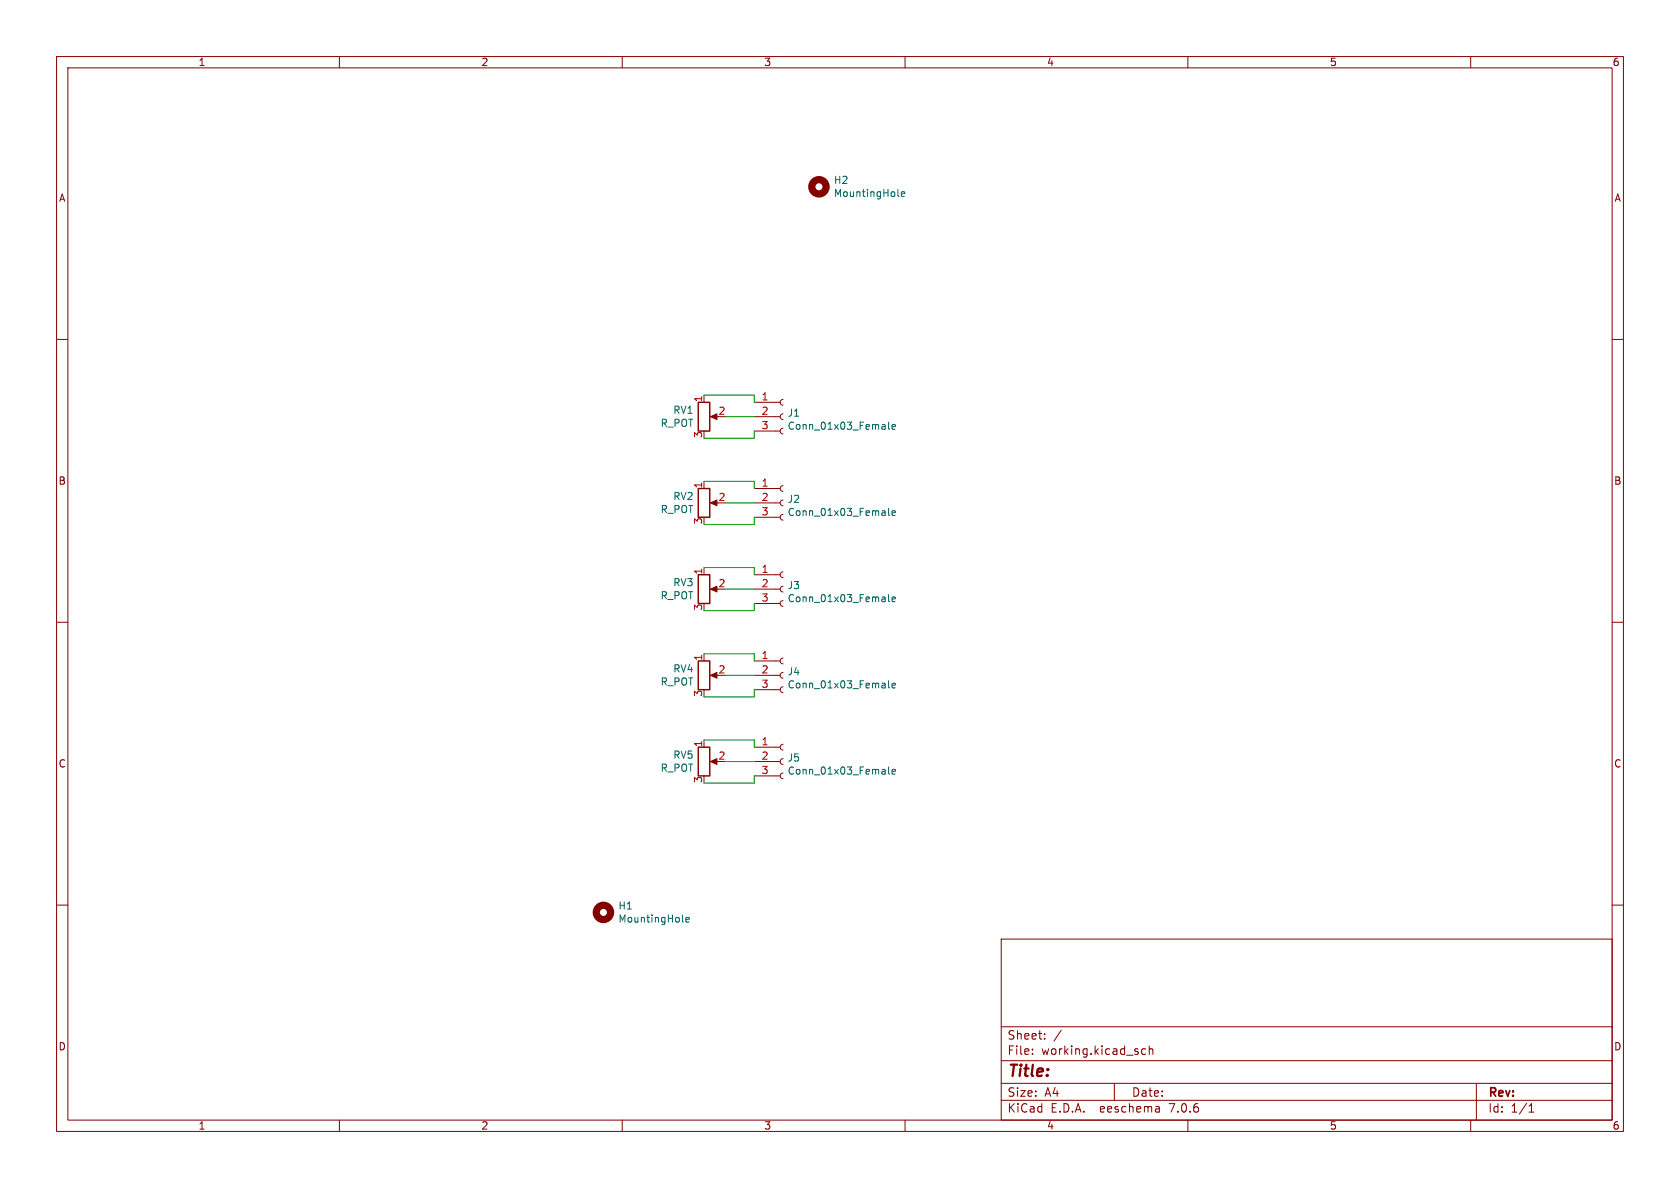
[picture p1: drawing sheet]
(kicad_sch (version 20230121) (generator eeschema)

 (paper "A4")

 (lib_symbols
  (symbol "Mechanical:MountingHole" (pin_names (offset 1.016)) (in_bom yes) (on_board yes)
   (property "Reference" "H" (at 0 5.08 0) (effects (font (size 1.27 1.27))))
   (property "Value" "MountingHole" (at 0 3.175 0) (effects (font (size 1.27 1.27))))
   (property "Footprint" "" (at 0 0 0) (effects (font (size 1.27 1.27)) hide))
   (property "Datasheet" "~" (at 0 0 0) (effects (font (size 1.27 1.27)) hide))
   (symbol "MountingHole_0_1"
    (circle (center 0 0) (radius 1.27) (stroke (width 1.27) (type default)) (fill (type none)))))
  (symbol "pot-gang-rescue:Conn_01x03_Female-Connector" (pin_names (offset 1.016) hide) (in_bom yes) (on_board yes)
   (property "Reference" "J" (at 0 5.08 0) (effects (font (size 1.27 1.27))))
   (property "Value" "Connector_Conn_01x03_Female" (at 0 -5.08 0) (effects (font (size 1.27 1.27))))
   (property "Footprint" "" (at 0 0 0) (effects (font (size 1.27 1.27)) hide))
   (property "Datasheet" "" (at 0 0 0) (effects (font (size 1.27 1.27)) hide))
   (symbol "Conn_01x03_Female-Connector_1_1"
    (arc (start 0 -2.032) (mid -0.5058 -2.54) (end 0 -3.048) (stroke (width 0.1524) (type solid)) (fill (type none)))
    (polyline (pts (xy -1.27 -2.54) (xy -0.508 -2.54)) (stroke (width 0.1524) (type solid)) (fill (type none)))
    (polyline (pts (xy -1.27 0) (xy -0.508 0)) (stroke (width 0.1524) (type solid)) (fill (type none)))
    (polyline (pts (xy -1.27 2.54) (xy -0.508 2.54)) (stroke (width 0.1524) (type solid)) (fill (type none)))
    (arc (start 0 0.508) (mid -0.5058 0) (end 0 -0.508) (stroke (width 0.1524) (type solid)) (fill (type none)))
    (arc (start 0 3.048) (mid -0.5058 2.54) (end 0 2.032) (stroke (width 0.1524) (type solid)) (fill (type none)))
    (pin passive line (at -5.08 2.54 0) (length 3.81) (name "Pin_1" (effects (font (size 1.27 1.27)))) (number "1" (effects (font (size 1.27 1.27)))))
    (pin passive line (at -5.08 0 0) (length 3.81) (name "Pin_2" (effects (font (size 1.27 1.27)))) (number "2" (effects (font (size 1.27 1.27)))))
    (pin passive line (at -5.08 -2.54 0) (length 3.81) (name "Pin_3" (effects (font (size 1.27 1.27)))) (number "3" (effects (font (size 1.27 1.27)))))))
  (symbol "pot-gang-rescue:R_POT-Device" (pin_names (offset 1.016) hide) (in_bom yes) (on_board yes)
   (property "Reference" "RV" (at -4.445 0 90) (effects (font (size 1.27 1.27))))
   (property "Value" "Device_R_POT" (at -2.54 0 90) (effects (font (size 1.27 1.27))))
   (property "Footprint" "" (at 0 0 0) (effects (font (size 1.27 1.27)) hide))
   (property "Datasheet" "" (at 0 0 0) (effects (font (size 1.27 1.27)) hide))
   (symbol "R_POT-Device_0_1"
    (polyline (pts (xy 2.54 0) (xy 1.524 0)) (stroke (width 0) (type solid)) (fill (type none)))
    (polyline (pts (xy 1.143 0) (xy 2.286 0.508) (xy 2.286 -0.508) (xy 1.143 0)) (stroke (width 0) (type solid)) (fill (type outline)))
    (rectangle (start 1.016 2.54) (end -1.016 -2.54) (stroke (width 0.254) (type solid)) (fill (type none))))
   (symbol "R_POT-Device_1_1"
    (pin passive line (at 0 3.81 270) (length 1.27) (name "1" (effects (font (size 1.27 1.27)))) (number "1" (effects (font (size 1.27 1.27)))))
    (pin passive line (at 3.81 0 180) (length 1.27) (name "2" (effects (font (size 1.27 1.27)))) (number "2" (effects (font (size 1.27 1.27)))))
    (pin passive line (at 0 -3.81 90) (length 1.27) (name "3" (effects (font (size 1.27 1.27)))) (number "3" (effects (font (size 1.27 1.27))))))))


 (wire (pts (xy 133.35 138.43) (xy 133.35 137.16)) (stroke (width 0) (type default)))
 (wire (pts (xy 128.27 104.14) (xy 133.35 104.14)) (stroke (width 0) (type default)))
 (wire (pts (xy 124.46 107.95) (xy 133.35 107.95)) (stroke (width 0) (type default)))
 (wire (pts (xy 124.46 123.19) (xy 133.35 123.19)) (stroke (width 0) (type default)))
 (wire (pts (xy 133.35 123.19) (xy 133.35 121.92)) (stroke (width 0) (type default)))
 (wire (pts (xy 124.46 92.71) (xy 133.35 92.71)) (stroke (width 0) (type default)))
 (wire (pts (xy 133.35 107.95) (xy 133.35 106.68)) (stroke (width 0) (type default)))
 (wire (pts (xy 128.27 73.66) (xy 133.35 73.66)) (stroke (width 0) (type default)))
 (wire (pts (xy 124.46 115.57) (xy 133.35 115.57)) (stroke (width 0) (type default)))
 (wire (pts (xy 124.46 77.47) (xy 133.35 77.47)) (stroke (width 0) (type default)))
 (wire (pts (xy 133.35 130.81) (xy 133.35 132.08)) (stroke (width 0) (type default)))
 (wire (pts (xy 124.46 85.09) (xy 133.35 85.09)) (stroke (width 0) (type default)))
 (wire (pts (xy 133.35 85.09) (xy 133.35 86.36)) (stroke (width 0) (type default)))
 (wire (pts (xy 133.35 69.85) (xy 133.35 71.12)) (stroke (width 0) (type default)))
 (wire (pts (xy 133.35 77.47) (xy 133.35 76.2)) (stroke (width 0) (type default)))
 (wire (pts (xy 133.35 100.33) (xy 133.35 101.6)) (stroke (width 0) (type default)))
 (wire (pts (xy 133.35 115.57) (xy 133.35 116.84)) (stroke (width 0) (type default)))
 (wire (pts (xy 124.46 69.85) (xy 133.35 69.85)) (stroke (width 0) (type default)))
 (wire (pts (xy 128.27 119.38) (xy 133.35 119.38)) (stroke (width 0) (type default)))
 (wire (pts (xy 128.27 134.62) (xy 133.35 134.62)) (stroke (width 0) (type default)))
 (wire (pts (xy 124.46 138.43) (xy 133.35 138.43)) (stroke (width 0) (type default)))
 (wire (pts (xy 124.46 130.81) (xy 133.35 130.81)) (stroke (width 0) (type default)))
 (wire (pts (xy 128.27 88.9) (xy 133.35 88.9)) (stroke (width 0) (type default)))
 (wire (pts (xy 133.35 92.71) (xy 133.35 91.44)) (stroke (width 0) (type default)))
 (wire (pts (xy 124.46 100.33) (xy 133.35 100.33)) (stroke (width 0) (type default)))

 (symbol (lib_id "pot-gang-rescue:R_POT-Device") (at 124.46 73.66 0) (unit 1) (in_bom yes) (on_board yes) (dnp no)
  (property "Reference" "RV1" (at 122.7074 72.4916 0) (effects (font (size 1.27 1.27)) (justify right)))
  (property "Value" "R_POT" (at 122.7074 74.803 0) (effects (font (size 1.27 1.27)) (justify right)))
  (property "Footprint" "Potentiometer_THT:Potentiometer_Bourns_PTV09A-1_Single_Vertical" (at 124.46 73.66 0) (effects (font (size 1.27 1.27)) hide))
  (property "Datasheet" "~" (at 124.46 73.66 0) (effects (font (size 1.27 1.27)) hide)) (pin "1") (pin "2") (pin "3"))

 (symbol (lib_id "Mechanical:MountingHole") (at 144.78 33.02 0) (unit 1) (in_bom yes) (on_board yes) (dnp no)
  (property "Reference" "H2" (at 147.32 31.8516 0) (effects (font (size 1.27 1.27)) (justify left)))
  (property "Value" "MountingHole" (at 147.32 34.163 0) (effects (font (size 1.27 1.27)) (justify left)))
  (property "Footprint" "MountingHole:MountingHole_3.2mm_M3" (at 144.78 33.02 0) (effects (font (size 1.27 1.27)) hide))
  (property "Datasheet" "~" (at 144.78 33.02 0) (effects (font (size 1.27 1.27)) hide)))

 (symbol (lib_id "Mechanical:MountingHole") (at 106.68 161.29 0) (unit 1) (in_bom yes) (on_board yes) (dnp no)
  (property "Reference" "H1" (at 109.22 160.1216 0) (effects (font (size 1.27 1.27)) (justify left)))
  (property "Value" "MountingHole" (at 109.22 162.433 0) (effects (font (size 1.27 1.27)) (justify left)))
  (property "Footprint" "MountingHole:MountingHole_3.2mm_M3" (at 106.68 161.29 0) (effects (font (size 1.27 1.27)) hide))
  (property "Datasheet" "~" (at 106.68 161.29 0) (effects (font (size 1.27 1.27)) hide)))

 (symbol (lib_id "pot-gang-rescue:R_POT-Device") (at 124.46 88.9 0) (unit 1) (in_bom yes) (on_board yes) (dnp no)
  (property "Reference" "RV2" (at 122.7074 87.7316 0) (effects (font (size 1.27 1.27)) (justify right)))
  (property "Value" "R_POT" (at 122.7074 90.043 0) (effects (font (size 1.27 1.27)) (justify right)))
  (property "Footprint" "Potentiometer_THT:Potentiometer_Bourns_PTV09A-1_Single_Vertical" (at 124.46 88.9 0) (effects (font (size 1.27 1.27)) hide))
  (property "Datasheet" "~" (at 124.46 88.9 0) (effects (font (size 1.27 1.27)) hide)) (pin "1") (pin "2") (pin "3"))

 (symbol (lib_id "pot-gang-rescue:R_POT-Device") (at 124.46 104.14 0) (unit 1) (in_bom yes) (on_board yes) (dnp no)
  (property "Reference" "RV3" (at 122.7074 102.9716 0) (effects (font (size 1.27 1.27)) (justify right)))
  (property "Value" "R_POT" (at 122.7074 105.283 0) (effects (font (size 1.27 1.27)) (justify right)))
  (property "Footprint" "Potentiometer_THT:Potentiometer_Bourns_PTV09A-1_Single_Vertical" (at 124.46 104.14 0) (effects (font (size 1.27 1.27)) hide))
  (property "Datasheet" "~" (at 124.46 104.14 0) (effects (font (size 1.27 1.27)) hide)) (pin "1") (pin "2") (pin "3"))

 (symbol (lib_id "pot-gang-rescue:R_POT-Device") (at 124.46 119.38 0) (unit 1) (in_bom yes) (on_board yes) (dnp no)
  (property "Reference" "RV4" (at 122.7074 118.2116 0) (effects (font (size 1.27 1.27)) (justify right)))
  (property "Value" "R_POT" (at 122.7074 120.523 0) (effects (font (size 1.27 1.27)) (justify right)))
  (property "Footprint" "Potentiometer_THT:Potentiometer_Bourns_PTV09A-1_Single_Vertical" (at 124.46 119.38 0) (effects (font (size 1.27 1.27)) hide))
  (property "Datasheet" "~" (at 124.46 119.38 0) (effects (font (size 1.27 1.27)) hide)) (pin "1") (pin "2") (pin "3"))

 (symbol (lib_id "pot-gang-rescue:R_POT-Device") (at 124.46 134.62 0) (unit 1) (in_bom yes) (on_board yes) (dnp no)
  (property "Reference" "RV5" (at 122.7074 133.4516 0) (effects (font (size 1.27 1.27)) (justify right)))
  (property "Value" "R_POT" (at 122.7074 135.763 0) (effects (font (size 1.27 1.27)) (justify right)))
  (property "Footprint" "Potentiometer_THT:Potentiometer_Bourns_PTV09A-1_Single_Vertical" (at 124.46 134.62 0) (effects (font (size 1.27 1.27)) hide))
  (property "Datasheet" "~" (at 124.46 134.62 0) (effects (font (size 1.27 1.27)) hide)) (pin "1") (pin "2") (pin "3"))

 (symbol (lib_id "pot-gang-rescue:Conn_01x03_Female-Connector") (at 138.43 73.66 0) (unit 1) (in_bom yes) (on_board yes) (dnp no)
  (property "Reference" "J1" (at 139.1412 72.9996 0) (effects (font (size 1.27 1.27)) (justify left)))
  (property "Value" "Conn_01x03_Female" (at 139.1412 75.311 0) (effects (font (size 1.27 1.27)) (justify left)))
  (property "Footprint" "Connector_PinHeader_2.54mm:PinHeader_1x03_P2.54mm_Vertical" (at 138.43 73.66 0) (effects (font (size 1.27 1.27)) hide))
  (property "Datasheet" "~" (at 138.43 73.66 0) (effects (font (size 1.27 1.27)) hide)) (pin "1") (pin "2") (pin "3"))

 (symbol (lib_id "pot-gang-rescue:Conn_01x03_Female-Connector") (at 138.43 88.9 0) (unit 1) (in_bom yes) (on_board yes) (dnp no)
  (property "Reference" "J2" (at 139.1412 88.2396 0) (effects (font (size 1.27 1.27)) (justify left)))
  (property "Value" "Conn_01x03_Female" (at 139.1412 90.551 0) (effects (font (size 1.27 1.27)) (justify left)))
  (property "Footprint" "Connector_PinHeader_2.54mm:PinHeader_1x03_P2.54mm_Vertical" (at 138.43 88.9 0) (effects (font (size 1.27 1.27)) hide))
  (property "Datasheet" "~" (at 138.43 88.9 0) (effects (font (size 1.27 1.27)) hide)) (pin "1") (pin "2") (pin "3"))

 (symbol (lib_id "pot-gang-rescue:Conn_01x03_Female-Connector") (at 138.43 104.14 0) (unit 1) (in_bom yes) (on_board yes) (dnp no)
  (property "Reference" "J3" (at 139.1412 103.4796 0) (effects (font (size 1.27 1.27)) (justify left)))
  (property "Value" "Conn_01x03_Female" (at 139.1412 105.791 0) (effects (font (size 1.27 1.27)) (justify left)))
  (property "Footprint" "Connector_PinHeader_2.54mm:PinHeader_1x03_P2.54mm_Vertical" (at 138.43 104.14 0) (effects (font (size 1.27 1.27)) hide))
  (property "Datasheet" "~" (at 138.43 104.14 0) (effects (font (size 1.27 1.27)) hide)) (pin "1") (pin "2") (pin "3"))

 (symbol (lib_id "pot-gang-rescue:Conn_01x03_Female-Connector") (at 138.43 119.38 0) (unit 1) (in_bom yes) (on_board yes) (dnp no)
  (property "Reference" "J4" (at 139.1412 118.7196 0) (effects (font (size 1.27 1.27)) (justify left)))
  (property "Value" "Conn_01x03_Female" (at 139.1412 121.031 0) (effects (font (size 1.27 1.27)) (justify left)))
  (property "Footprint" "Connector_PinHeader_2.54mm:PinHeader_1x03_P2.54mm_Vertical" (at 138.43 119.38 0) (effects (font (size 1.27 1.27)) hide))
  (property "Datasheet" "~" (at 138.43 119.38 0) (effects (font (size 1.27 1.27)) hide)) (pin "1") (pin "2") (pin "3"))

 (symbol (lib_id "pot-gang-rescue:Conn_01x03_Female-Connector") (at 138.43 134.62 0) (unit 1) (in_bom yes) (on_board yes) (dnp no)
  (property "Reference" "J5" (at 139.1412 133.9596 0) (effects (font (size 1.27 1.27)) (justify left)))
  (property "Value" "Conn_01x03_Female" (at 139.1412 136.271 0) (effects (font (size 1.27 1.27)) (justify left)))
  (property "Footprint" "Connector_PinHeader_2.54mm:PinHeader_1x03_P2.54mm_Vertical" (at 138.43 134.62 0) (effects (font (size 1.27 1.27)) hide))
  (property "Datasheet" "~" (at 138.43 134.62 0) (effects (font (size 1.27 1.27)) hide)) (pin "1") (pin "2") (pin "3"))

 (sheet_instances (path "" (page "1"))))
